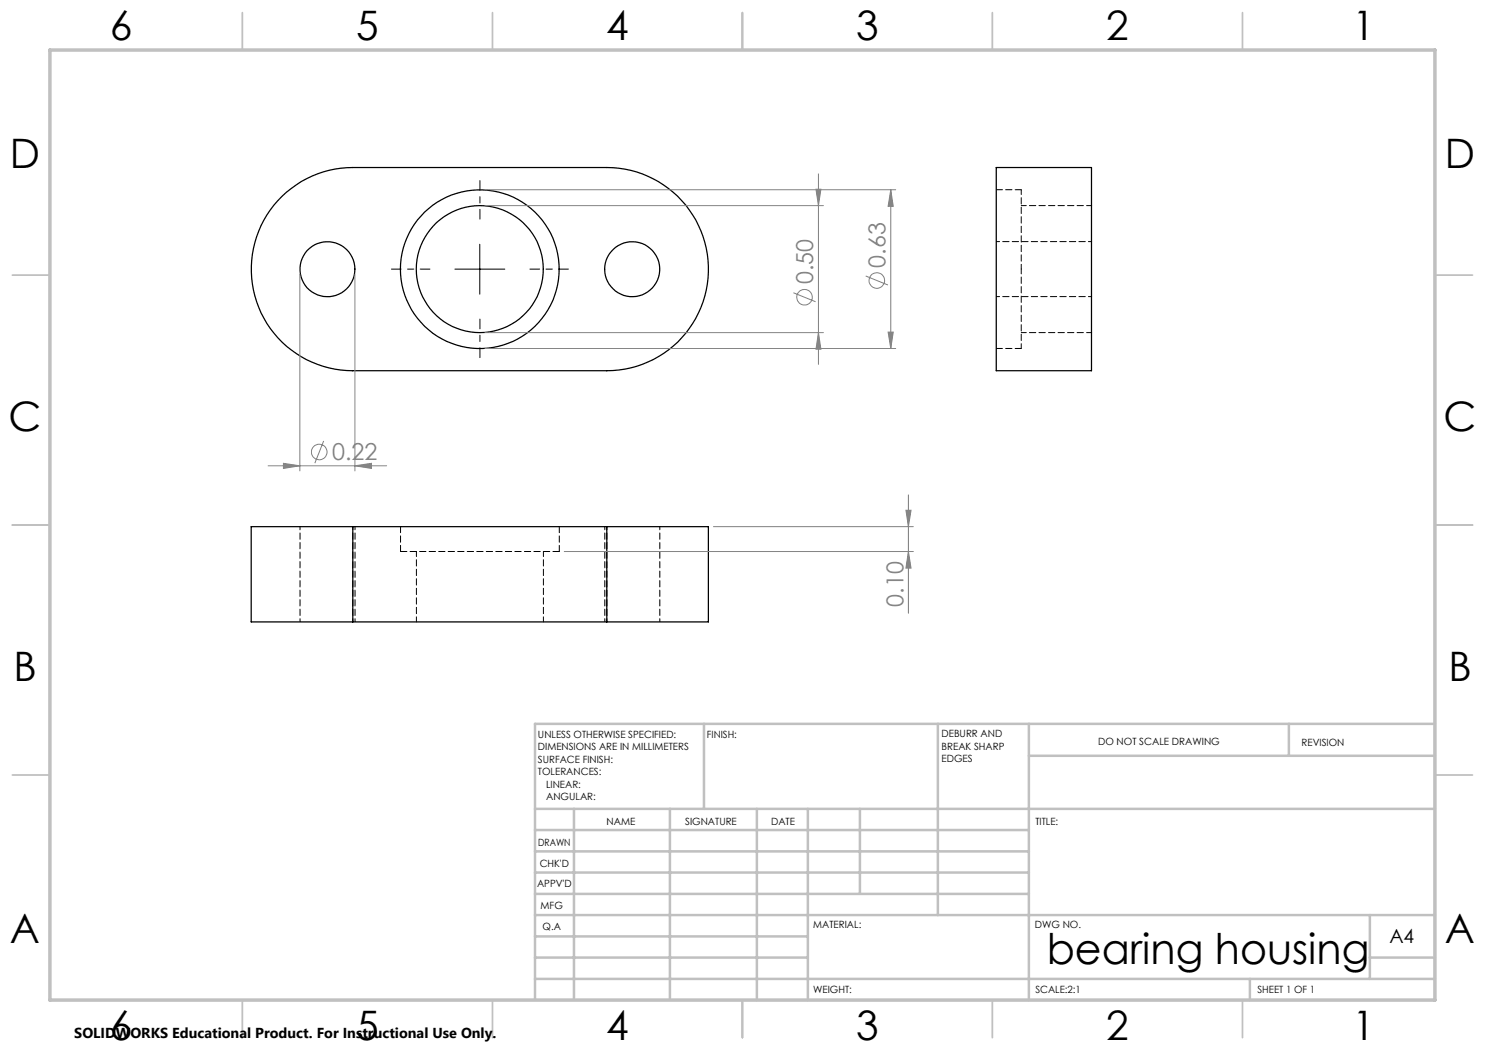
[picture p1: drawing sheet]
<svg xmlns="http://www.w3.org/2000/svg" width="297mm" height="210mm" viewBox="0 0 297 210" stroke-linecap="round" stroke-linejoin="round" font-family="sans-serif">
<g fill="none" stroke="#000" stroke-width=".25">
<path d="M56.4 39.3a20.3 20.3 0 0 1 14.2-5.8h50.8a20.3 20.3 0 0 1 20.3 20.3 20.3 20.3 0 0 1-20.3 20.3h-50.8a20.3 20.3 0 0 1-18.9-12.6 20.3 20.3 0 0 1 4.7-22.2zM199.2 33.5h19.1v40.6h-19.1zM70.6 105.3h-20.4v19.1h20.4M70.6 105.3v19.1M70.6 105.3h50.8M121.4 105.3h20.3v19.1h-20.3M121.4 105.3v19.1M70.6 124.4h50.8"/>
<circle cx="65.5" cy="53.8" r="5.5"/>
<circle cx="96" cy="53.8" r="15.9"/>
<circle cx="96" cy="53.8" r="12.7"/>
<circle cx="126.4" cy="53.8" r="5.5"/>
</g>
<path d="M199.3 59.3h19M218.3 48.3h-19M60 105.3v19.1M70.6 105.3v19.1M121 105.3v19.1M121.4 105.3v19.1M71 124.4v-19.1M132 124.4v-19.1" fill="none" stroke="#000" stroke-width=".2" stroke-dasharray="1.3 .6" stroke-dashoffset=".6"/>
<path d="M80.1 110.3h31.8" fill="none" stroke="#000" stroke-width=".2" stroke-dasharray="1.3 .6"/>
<path d="M204.3 37.9h-5M199.3 69.7h5M80.1 105.3v5M111.9 110.3v-5" fill="none" stroke="#000" stroke-width=".2" stroke-dasharray="1.3 .6" stroke-dashoffset=".1"/>
<path d="M204.3 53.8v-15.9M218.3 41.1h-14M204.3 69.7v-15.9M204.3 66.5h14M83.3 110.3v14.1M108.7 124.4v-14.1" fill="none" stroke="#000" stroke-width=".2" stroke-dasharray="1.3 .6" stroke-dashoffset=".3"/>
<g fill="none" stroke="#808080" stroke-width=".2">
<path d="M97 38h82.1M163.2 37.8h1l-.5 3.3zM163.7 34.8v38.1M178.2 38l.4 3.3h-1zM178.2 38v31.7M60 54.8v39.4M71 54.8v39.4M97 41.1h67.7M158.7 58.6l4.4 1.8M173.1 55.2l4.5 1.8M97 69.7h82.1M97 66.5h67.7"/>
<path d="M163.7 66.5l.5 3.3h-1zM177.6 66.4h1l-.4 3.3zM53.6 93.2h23.7M56.7 92.7l3.3 .5-3.3 .5zM64.7 88.2l-1.7 4.4M71 93.2l3.3-.5v1zM181.7 99v23.7M112.9 110.3h69.8M142.7 105.3h40M181.2 102.1h1l-.5 3.2zM181.7 110.3l.5 3.3h-1z"/>
<circle cx="160.9" cy="59.4" r="1.56"/>
<circle cx="175.4" cy="56.1" r="1.55"/>
<circle cx="63.9" cy="90.4" r="1.55"/>
</g>
<path d="M86 53.8h-7.7M96 43.8v-7.7M106 53.8h7.7M96 63.8v7.7" fill="none" stroke="#000" stroke-width=".2" stroke-dasharray="15.2 1.3 1.3 1.3" stroke-dashoffset="13.3"/>
<path d="M91 53.8h10M96 48.9v9.9" fill="none" stroke="#000" stroke-width=".2"/>
<g fill="none" stroke="#c0c0c0" stroke-width=".35">
<path d="M48.5 2.5v7.5M98.5 2.5v7.5M148.5 2.5v7.5M198.5 2.5v7.5M248.5 2.5v7.5M2.5 55h7.5M287 55h7.5M2.5 105h7.5M287 105h7.5M2.5 155h7.5M287 155h7.5M48.5 200v7.5"/>
<path d="M98.5 200v7.5M148.5 200v7.5M198.5 200v7.5M248.5 200v7.5"/>
</g>
<g fill="none" stroke="#c0c0c0" stroke-width=".5">
<path d="M140.8 144.8v17M187.6 144.8v38.2M205.8 144.8v55.2M205.8 151.2h81.2M257.8 144.8v6.4M287 144.8h-180v55.2M107 161.8h180M107 178.8h98.8M107 174.5h98.8M107 170.3h98.8M107 166h98.8M114.8 161.8v38.2"/>
<path d="M134 161.8v38.2M151.4 161.8v38.2M161.6 161.8v38.2M172 161.8v17M107 195.8h180M107 191.5h54.6M107 187.3h54.6M107 183h180M250 195.8v4.2M274 191.5h13M274 183v12.8"/>
</g>
<path d="M10 10h277v190h-277z" fill="none" stroke="#c0c0c0" stroke-width=".7"/>
<g fill="#808080">
<path d="M56.7 92.7l3.3 .5-3.3 .5zM71 93.2l3.3-.5v1z"/>
<path d="M181.7 110.3l.5 3.3h-1zM181.2 102.1h1l-.5 3.2z"/>
<path d="M178.2 38l.4 3.3h-1zM177.6 66.4h1l-.4 3.3zM163.2 37.8h1l-.5 3.3zM163.7 66.5l.5 3.3h-1z"/>
</g>
<text font-size="8.5" x="209.3" y="192.7">bearing housing</text>
<g font-size="8.1">
<text x="22" y="8">6</text>
<text x="71.2" y="8">5</text>
<text x="121.2" y="8">4</text>
<text x="171.3" y="8">3</text>
<text x="221.3" y="8">2</text>
<text x="270.5" y="8">1</text>
<text x="2" y="33.6">D</text>
<text x="289" y="33.6">D</text>
<text x="1.7" y="86.1">C</text>
<text x="288.7" y="86.1">C</text>
<text x="2.7" y="136.1">B</text>
<text x="289.7" y="136.1">B</text>
<text x="2" y="188.6">A</text>
<text x="289" y="188.6">A</text>
<text x="22" y="208">6</text>
<text x="71.2" y="208">5</text>
<text x="121.2" y="208">4</text>
<text x="171.3" y="208">3</text>
<text x="221.3" y="208">2</text>
<text x="270.5" y="208">1</text>
</g>
<g font-size="4.7" fill="#808080">
<text x="177.1" y="53.5" transform="rotate(-90 177.1 53.5)">0.63</text>
<text x="162.6" y="56.9" transform="rotate(-90 162.6 56.9)">0.50</text>
<text x="66.4" y="92.1">0.22</text>
<text x="180.7" y="121.3" transform="rotate(-90 180.7 121.3)">0.10</text>
</g>
<text font-size="3.9" x="277.9" y="188.5">A4</text>
<text font-size="2.9" x="14.9" y="207.6">SOLIDWORKS Educational Product. For Instructional Use Only.</text>
<g font-size="2">
<text x="107.6" y="147.6">UNLESS OTHERWISE SPECIFIED:</text>
<text x="141.4" y="147.6">FINISH:</text>
<text x="188.3" y="147.5">DEBURR AND</text>
<text x="188.3" y="150">BREAK SHARP</text>
<text x="219.6" y="149">DO NOT SCALE DRAWING</text>
<text x="260.3" y="149.2">REVISION</text>
<text x="107.6" y="150.1">DIMENSIONS ARE IN MILLIMETERS</text>
<text x="107.6" y="152.6">SURFACE FINISH:</text>
<text x="107.6" y="155.1">TOLERANCES:</text>
<text x="188.3" y="152.5">EDGES</text>
<text x="109.2" y="157.6">LINEAR:</text>
<text x="109.2" y="160.1">ANGULAR:</text>
<text x="121.3" y="165">NAME</text>
<text x="137" y="164.9">SIGNATURE</text>
<text x="154.2" y="164.9">DATE</text>
<text x="207.1" y="164.9">TITLE:</text>
<text x="107.6" y="169.1">DRAWN</text>
<text x="107.9" y="173.3">CHK'D</text>
<text x="107.4" y="177.4">APPV'D</text>
<text x="108.1" y="181.8">MFG</text>
<text x="108.5" y="186">Q.A</text>
<text x="162.6" y="185.5">MATERIAL:</text>
<text x="207" y="185.5">DWG NO.</text>
<text x="162.6" y="198.5">WEIGHT:</text>
<text x="207.1" y="198.6">SCALE:2:1</text>
<text x="251.5" y="198.6">SHEET 1 OF 1</text>
</g>
</svg>
